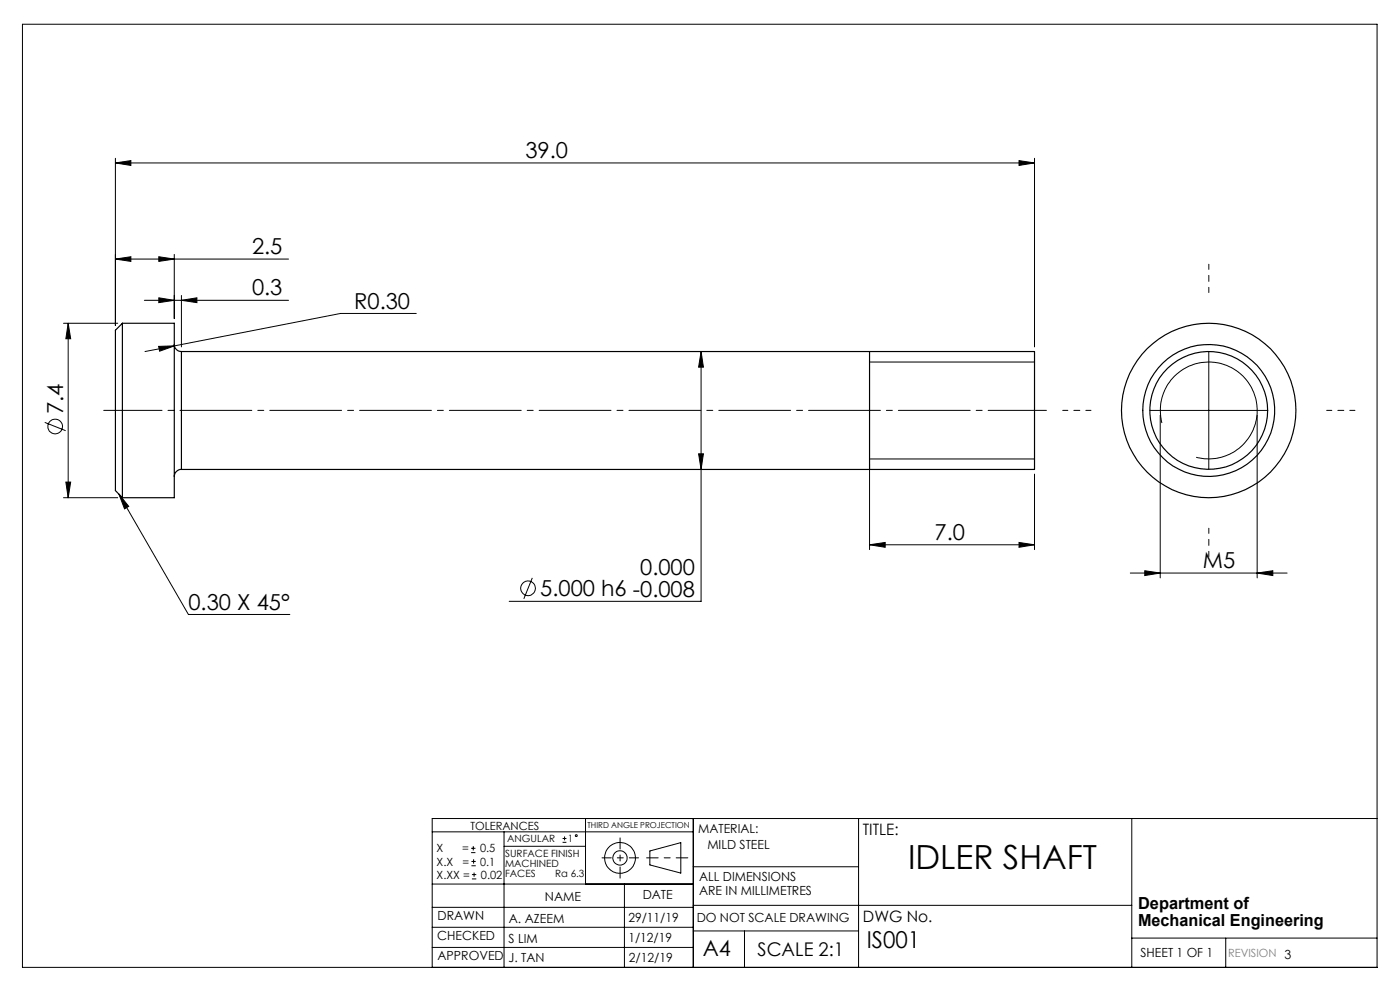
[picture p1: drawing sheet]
<svg xmlns="http://www.w3.org/2000/svg" width="297mm" height="210mm" viewBox="0 0 297 210" stroke-linecap="round" stroke-linejoin="round" font-family="sans-serif">
<g fill="none" stroke="#000" stroke-width=".21">
<path d="M4.8 5.1h287.3v200.1h-287.3zM24.5 34.6l3.3-.5v1zM24.5 33.6v35.5M24.5 34.6h195M216.2 34.1l3.3 .5-3.3 .5zM219.5 33.6v40M24.5 55l3.3-.5v.9zM24.5 55h36.7M33.7 54.5l3.3 .5-3.3 .4zM37 54v13.6M13.5 68.6h11.5M14.5 68.6l.5 3.3h-1z"/>
<path d="M14.5 68.6v37M30.6 63.7h30.6M33.7 73.5l3.3-.1-3.1 1.1zM33.7 63.2l3.3 .5-3.3 .5zM37 73.4l-6.2 1.2M38.5 63.7l3.3-.5v1zM38.5 62.7v10.9M88.3 66.5h-16.1l-35.2 6.9M148.7 74.6l.5 3.3h-1zM148.7 74.6v53h-40.7M184.5 76.8h35M256.4 74.6v25"/>
<path d="M9.5 89.6l4.4 1.8M148.2 96.3h1l-.5 3.3zM184.5 97.4h35M184.5 98.3v18.3M243.9 87.1h25M246.1 88.1v34.5M246.5 89.7a10.3 10.3 0 0 1 9-12.9 10.3 10.3 0 0 1 11.2 11.2 10.3 10.3 0 0 1-12.9 9M266.7 88.1v34.5M13.5 105.6h11.5M14 102.3h1l-.5 3.3zM25.2 104.8l2.1 2.6-.9 .5zM25.2 104.8l14.8 25.5h21.5"/>
<path d="M184.5 115.6l3.3-.5v1zM184.5 115.6h35M216.2 115.1l3.3 .5-3.3 .5zM219.5 100.6v16M112.9 122.6l-1.8 4.4M239.8 121.6h33.2M242.9 121.1l3.2 .5-3.2 .5zM266.7 121.6l3.3-.5v1zM91.7 176.5h55.4M99.9 179.9h1M100.4 179.5v.9M106.9 176.5v28.7"/>
<path d="M106.9 179.5h17.3M119.3 178.7h.9M119.3 177.9h.9M119.8 177.4v.9M124.2 173.6v13.9M147.1 173.6v31.6M182.1 173.6v31.6M240.1 173.6v31.6M292.1 173.6h-200.4v31.6M91.7 196.7h55.4M91.7 192.5h55.4M91.7 187.5h55.4"/>
<path d="M99.9 180.9h1M100 183.6h.9M100 182.7h.9M100.1 186.4h.9M100.1 185.5h.9M100.5 182.3v.9M100.6 185.1v.9M132.5 187.5v17.7M137.9 180.5l6.5-1.8v6.5l-6.5-1.7zM147.1 183.9h35M147.1 197.5h35M147.1 192h93"/>
<path d="M157.9 197.5v7.7M240.1 199h52M260 199v6.2M91.7 201h55.4"/>
<circle cx="11.7" cy="90.5" r="1.55"/>
<circle cx="112" cy="124.8" r="1.55"/>
<circle cx="122.2" cy="177.3" r=".2"/>
<circle cx="131.5" cy="182" r="1.52"/>
<circle cx="131.5" cy="182" r="3.3"/>
</g>
<path d="M145.9 182h-8.7" fill="none" stroke="#000" stroke-width=".21" stroke-dasharray="15.2 1.3 1.3 1.3" stroke-dashoffset="12.8"/>
<path d="M131.5 177.7v8.6" fill="none" stroke="#000" stroke-width=".21" stroke-dasharray="15.2 1.3 1.3 1.3" stroke-dashoffset="12.9"/>
<path d="M127.7 182h7.8" fill="none" stroke="#000" stroke-width=".21" stroke-dasharray="15.2 1.3 1.3 1.3" stroke-dashoffset="13.3"/>
<path d="M22 87h200" fill="none" stroke="#000" stroke-width=".21" stroke-dasharray="15.2 1.3 1.3 1.3" stroke-dashoffset="2.9"/>
<path d="M256.4 62v-6M231.4 87h-6M281.4 87h6M256.4 112v6" fill="none" stroke="#000" stroke-width=".21" stroke-dasharray="15.2 1.3 1.3 1.3" stroke-dashoffset="14.1"/>
<g fill="none" stroke="#000" stroke-width=".25">
<path d="M26 68.6v37M26 68.6h11v37h-11M26 68.6l-1.5 1.5v34l1.5 1.5M37 73.1a1.51 1.51 0 0 0 1.5 1.5M38.5 74.6h181v25h-181M38.5 74.6v25M184.5 74.6v25M38.5 99.6a1.51 1.51 0 0 0-1.5 1.5"/>
<circle cx="256.4" cy="87.1" r="18.5"/>
<circle cx="256.4" cy="87.1" r="14"/>
<circle cx="256.4" cy="87.1" r="12.5"/>
</g>
<g fill="#000">
<path d="M24.5 34.6l3.3-.5v1zM216.2 34.1l3.3 .5-3.3 .5zM24.5 55l3.3-.5v.9zM33.7 54.5l3.3 .5-3.3 .4zM33.7 63.2l3.3 .5-3.3 .5zM38.5 63.7l3.3-.5v1zM184.5 115.6l3.3-.5v1zM216.2 115.1l3.3 .5-3.3 .5z"/>
<path d="M14.5 68.6l.5 3.3h-1zM14 102.3h1l-.5 3.3z"/>
<path d="M148.7 74.6l.5 3.3h-1zM148.2 96.3h1l-.5 3.3zM25.2 104.8l2.1 2.6-.9 .5zM33.7 73.5l.2 1 3.1-1.1zM242.9 121.1l3.2 .5-3.2 .5zM266.7 121.6l3.3-.5v1z"/>
</g>
<text font-size="7.1" x="192.6" y="184.3">IDLER SHAFT</text>
<text font-size="4.9" x="183.9" y="201">IS001</text>
<g font-size="4.7">
<text x="111.4" y="33.5">39.0</text>
<text x="53.5" y="53.9">2.5</text>
<text x="53.5" y="62.7">0.3</text>
<text x="75.1" y="65.4">R0.30</text>
<text x="13.4" y="87.9" transform="rotate(-90 13.4 87.9)">7.4</text>
<text x="198.3" y="114.5">7.0</text>
<text x="135.8" y="122">0.000</text>
<text x="255.2" y="120.5">M5</text>
<text x="40" y="129.3">0.30 X 45°</text>
<text x="114.6" y="126.5">5.000 h6 -0.008</text>
<text x="149.1" y="202.9">A4</text>
</g>
<text font-size="4" x="160.7" y="202.8">SCALE 2:1</text>
<g font-size="3.5">
<text x="241.4" y="192.8">Department of</text>
<text x="241.4" y="196.3">Mechanical Engineering</text>
</g>
<g font-size="3.3">
<text x="183" y="177.2">TITLE:</text>
<text x="183.1" y="195.7">DWG No.</text>
</g>
<g font-size="2.7">
<text x="148.1" y="176.7">MATERIAL:</text>
<text x="150.1" y="180.1">MILD STEEL</text>
<text x="115.6" y="191">NAME</text>
<text x="136.3" y="190.8">DATE</text>
<text x="148.3" y="186.8">ALL DIMENSIONS</text>
<text x="148.3" y="189.8">ARE IN MILLIMETRES</text>
<text x="92.8" y="195.2">DRAWN</text>
<text x="107.9" y="195.7">A. AZEEM</text>
<text x="133.3" y="195.6">29/11/19</text>
<text x="147.8" y="195.7">DO NOT SCALE DRAWING</text>
<text x="92.8" y="199.3">CHECKED</text>
<text x="92.8" y="203.6">APPROVED</text>
<text x="107.9" y="199.9">S LIM</text>
<text x="133.3" y="199.8">1/12/19</text>
<text x="242" y="203">SHEET 1 OF 1</text>
<text x="107.9" y="204.1">J. TAN</text>
<text x="133.4" y="204">2/12/19</text>
</g>
<g font-size="2.4">
<text x="99.8" y="176">TOLERANCES</text>
<text x="92.6" y="180.8">X</text>
<text x="92.6" y="183.6">X.X</text>
<text x="98" y="180.8">=</text>
<text x="98.1" y="183.6">=</text>
<text x="101.8" y="180.8">0.5</text>
<text x="101.9" y="183.6">0.1</text>
<text x="92.6" y="186.4">X.XX =</text>
<text x="102" y="186.4">0.02</text>
</g>
<text font-size="2.4" fill="#808080" x="260.6" y="203">REVISION 3</text>
<g font-size="2.1">
<text x="107.6" y="178.6">ANGULAR</text>
<text x="120.5" y="178.6">1</text>
<text x="107.2" y="181.8">SURFACE FINISH</text>
<text x="107.2" y="183.9">MACHINED</text>
<text x="107.2" y="186">FACES</text>
<text x="117.8" y="186">Ra 6.3</text>
</g>
<text font-size="1.7" x="124.6" y="175.7">THIRD ANGLE PROJECTION</text>
</svg>
